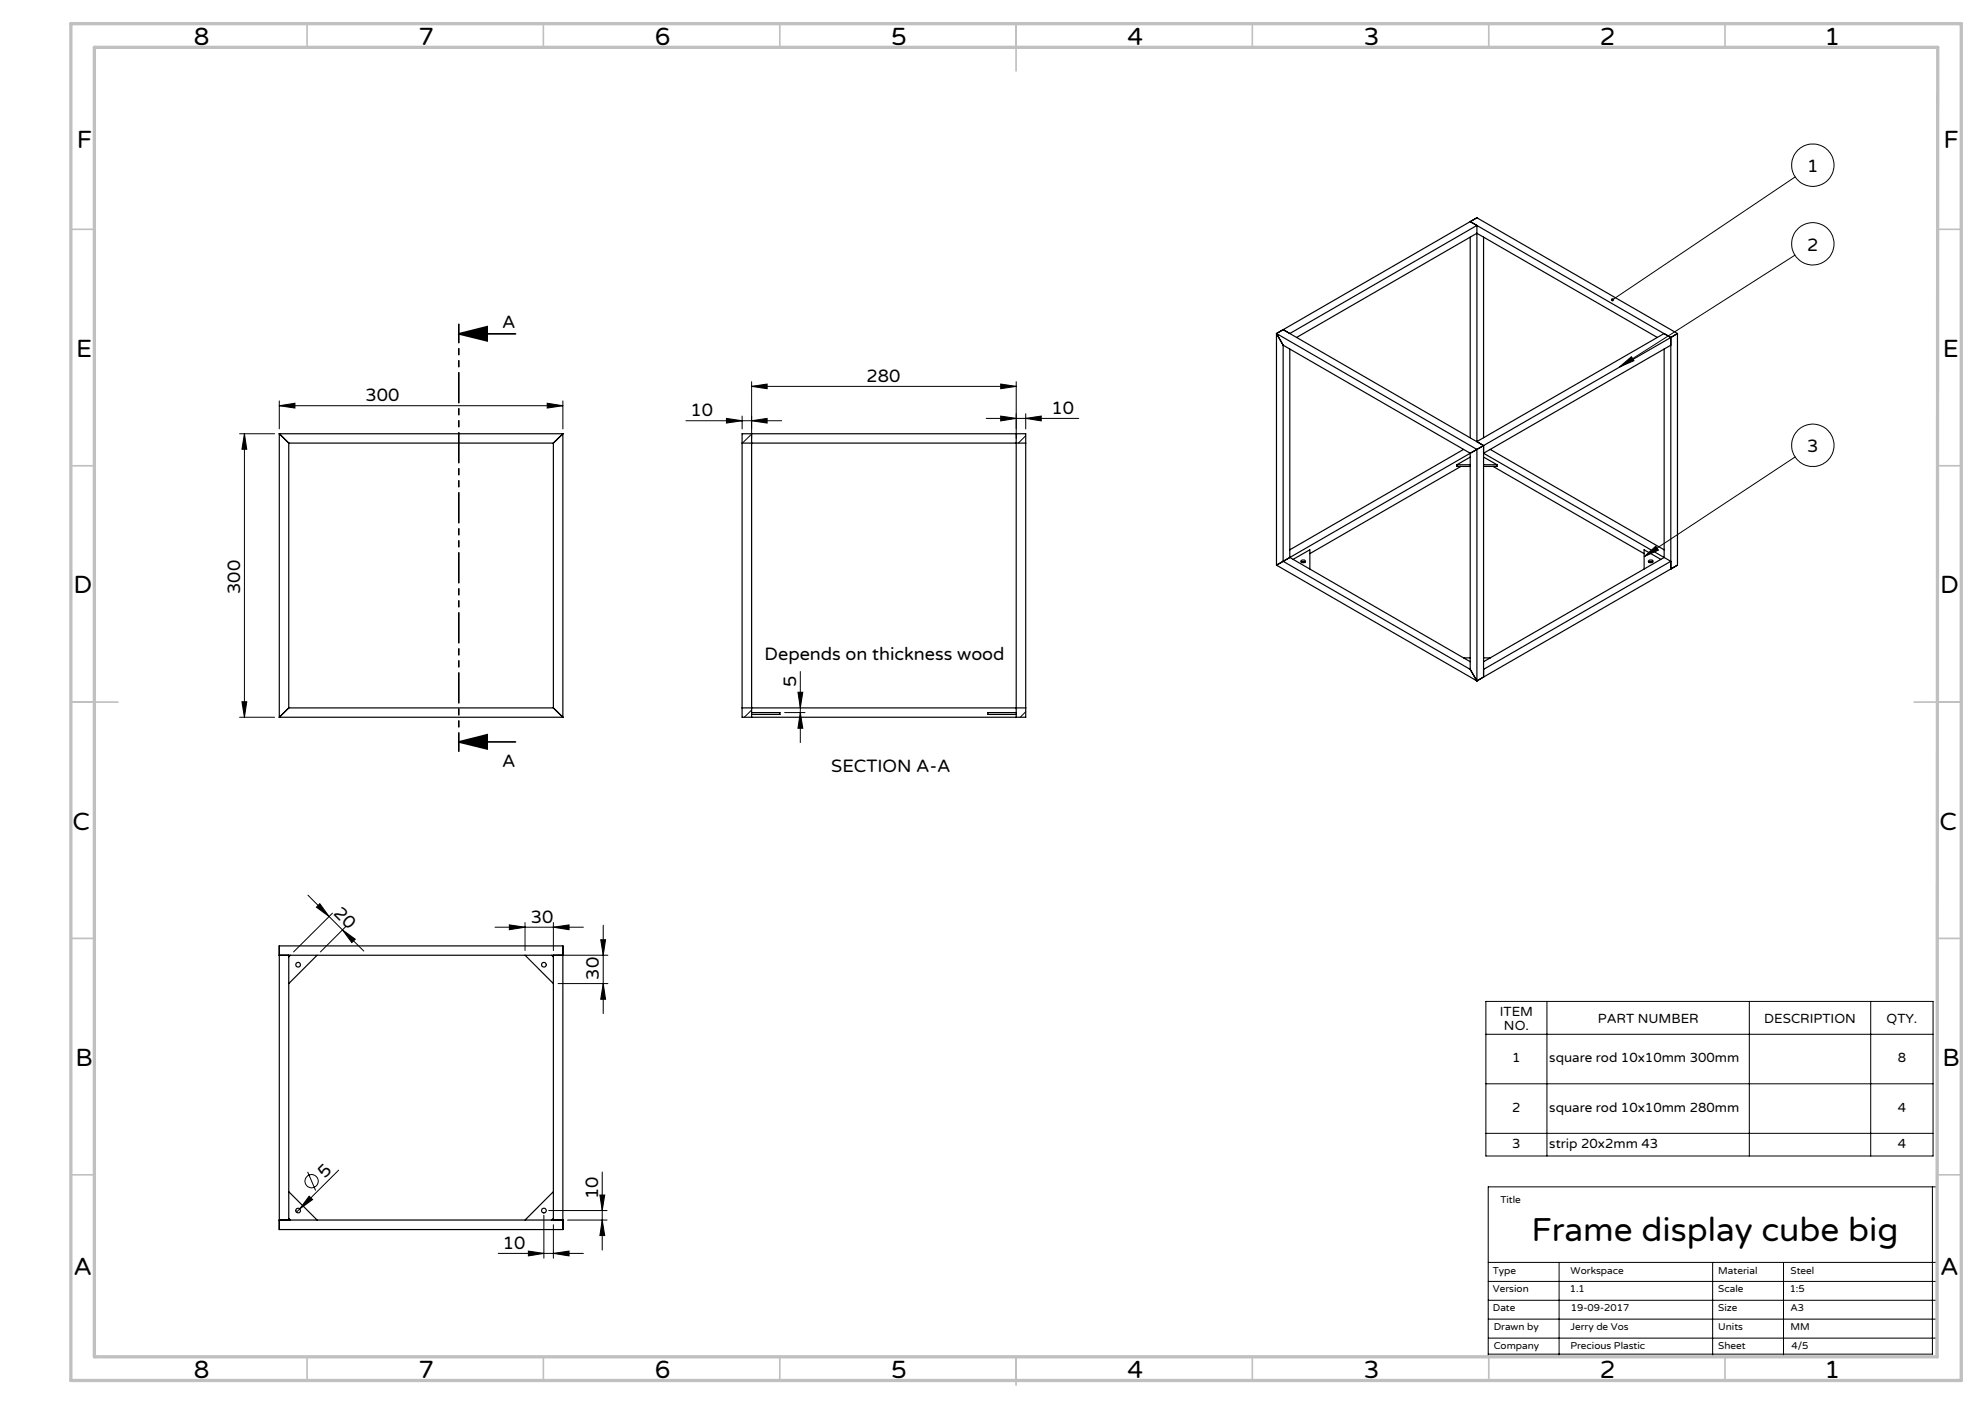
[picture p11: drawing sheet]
<svg xmlns="http://www.w3.org/2000/svg" width="420mm" height="297mm" viewBox="0 0 420 297" stroke-linecap="round" stroke-linejoin="round" font-family="sans-serif">
<!-- layer: Laag 1 -->
<g fill="none" stroke="#000" stroke-width=".21">
<path d="M379.8 37.4l-38.6 26M379.8 54l-37.1 23.6M342.7 77.6l2.5-2.1 .5 .8zM50.7 91.8h7.4M51.7 91.8l.5 3.2h-1zM51.7 91.8v59.9M59.1 85.8l3.3-.5v1zM59.1 84.8v5.9M59.1 85.8h60M115.8 85.3l3.3 .5-3.3 .5zM119.1 84.8v5.9M145.1 89h20.3"/>
<path d="M153.7 88.5l3.3 .5-3.3 .5zM157 88v2.7M159 89l3.3-.5v1zM159 91.8l-1.9 1.9M159 81.7l3.3-.5v1zM159 80.7v12M159 81.7h56M208.7 88.5h19.5M211.7 88l3.3 .5-3.3 .5zM211.7 81.2l3.3 .5-3.3 .5zM215 80.7v12M217 88.5l3.3-.5v1z"/>
<path d="M217 87.5v3.2M217 92.2l-1.5 1.5M379.8 96.7l-31.9 21.1M347.9 117.8l2.4-2.3 .6 .9zM50.7 151.7h7.4M51.2 148.4h1l-.5 3.3zM159 150.2l-1.5 1.5M166 150.7h4.3M168.8 146.4h1.1l-.6 3.4zM169.3 150.7l.6 3.4h-1.1zM169.3 142.1v15M217 150.6l-1.1 1.1"/>
<path d="M65.2 189.4l4.4 4.5M67.7 191.2l1.9 2.7-2.6-2zM69.6 193.9l2.9 2.8M70.3 193.2l-8.2 8.2M72.5 196.7l2.7 2-.8 .7zM72.5 196.7l4.5 4.5M73.2 196l-5.4 5.4M104.7 196.1h18.7M107.8 195.6l3.3 .5-3.3 .6zM111.1 195.2v5.9M117.1 196.1l3.3-.5v1.1zM117.1 195.2v5.9"/>
<path d="M127.1 198.8h1l-.5 3.3zM127.6 195.7v18.7M118.1 202.1h10.5M118.1 208.1h10.5M127.6 208.1l.5 3.3h-1zM314.4 211.8h94.6v32.7h-94.6zM314.4 218.8h94.6M327.3 211.8v32.7M370.1 211.8v32.7M395.8 211.8v32.7M314.4 229.3h94.6M314.4 239.7h94.6"/>
<path d="M63.4 255.7l-.7 .7M65.1 247.9l1.7 3.9M65.4 253l.7 .7-2.7 2zM71.6 247.5l-8.2 8.2M115.1 257.1v9.1M116.1 256.1h12.3M117.1 259.1v7.1M120.1 258.1h8.3M126.9 252.8h1.1l-.6 3.3zM127.4 258.1l.6 3.3h-1.1zM127.4 247.9v16.5M408.9 251.1v35.4h-94"/>
<path d="M105.4 265.1h18M111.8 264.7l3.3 .4-3.3 .6zM117.1 265.1l3.3-.4v1zM314.9 267h95M314.9 271.1h95M314.9 275.1h95M314.9 279h95M329.9 267v20.1M362.4 267v20.1M377.4 267v20.1M314.9 283.1h95M315 287h94.9v-35.9h-95v36h95"/>
<circle cx="383.6" cy="34.9" r="4.5"/>
<circle cx="383.6" cy="51.6" r="4.5"/>
<circle cx="383.6" cy="94.2" r="4.5"/>
<circle cx="65.9" cy="249.9" r="1.4"/>
</g>
<path d="M97 70.6l6.1-1.5v3zM97 70.6h12.1M97 156.9l6.1-1.5v3zM97 156.9h12.1" fill="none" stroke="#000" stroke-width=".35"/>
<path d="M97.1 68.6v90.3" fill="none" stroke="#000" stroke-width=".35" stroke-dasharray="6.3 1.3 1.3 1.3 1.3 1.3" stroke-dashoffset="2.5"/>
<g fill="none" stroke="#c0c0c0" stroke-width=".35">
<path d="M65 5v5M115 5v5M165 5v5M215 5v10M265 5v5M315 5v5M365 5v5M15 48.5h5M410 48.5h5M15 98.5h5M410 98.5h5M15 148.5h10"/>
<path d="M405 148.5h10M15 198.5h5M410 198.5h5M15 248.5h5M410 248.5h5M65 287v5M115 287v5M165 287v5M215 287v6M265 287v5M315 287v5M365 287v5"/>
</g>
<path d="M15 5h400v287h-400zM20 10h390l-.1 277h-389.9z" fill="none" stroke="#c0c0c0" stroke-width=".7"/>
<g fill="#000">
<path d="M65.4 253l.7 .7-2.7 2z"/>
<path d="M97 70.6l6.1-1.5v3zM97 156.9l6.1-1.5v3z"/>
<path d="M341 63.1l-.1 .5 .3-.2-.3 .2a.34 .34 0 0 0 .5 .1 .34 .34 0 0 0 0-.5 .34 .34 0 0 0-.4-.1zM342.7 77.6l2.5-2.1 .5 .8zM347.9 117.8l2.4-2.3 .6 .9z"/>
<path d="M51.7 91.8l.5 3.2h-1zM51.2 148.4h1l-.5 3.3zM126.9 252.8h1.1l-.6 3.3zM127.4 258.1l.6 3.3h-1.1z"/>
<path d="M59.1 85.8l3.3-.5v1zM115.8 85.3l3.3 .5-3.3 .5z"/>
<path d="M159 89l3.3-.5v1zM153.7 88.5l3.3 .5-3.3 .5zM217 88.5l3.3-.5v1zM211.7 88l3.3 .5-3.3 .5z"/>
<path d="M169.3 150.7l.6 3.4h-1.1zM168.8 146.4h1.1l-.6 3.4z"/>
<path d="M67.7 191.2l1.9 2.7-2.6-2zM72.5 196.7l2.7 2-.8 .7z"/>
<path d="M107.8 195.6l3.3 .5-3.3 .6zM117.1 196.1l3.3-.5v1.1z"/>
<path d="M127.1 198.8h1l-.5 3.3zM127.6 208.1l.5 3.3h-1z"/>
<path d="M111.8 264.7l3.3 .4-3.3 .6zM117.1 265.1l3.3-.4v1zM159 81.7l3.3-.5v1zM211.7 81.2l3.3 .5-3.3 .5z"/>
</g>
<g fill="none" stroke="#000" stroke-width=".25">
<path d="M311.1 46.9l-39.6 22.8M311.1 46.9l1.4 .8M311.1 50.2v42.4M311.1 46.9l1.4-.8 42.4 24.5M311.1 46.9l42.4 24.5M312.5 47.7l-39.6 22.9-1.4-.9M312.5 47.7v45.7M313.9 50.2v42.4M270.1 70.6l42.4 24.5v48.9M270.1 70.6l1.4 2.4M270.1 70.6v49M271.5 73l39.6 22.9"/>
<path d="M271.5 69.7l-1.4 .9M271.5 69.7l42.4 24.6M271.5 73v45.7l39.6 22.9M272.9 73.8v44.1M274.3 71.4l38.2-22 38.2 22M352.1 73.8v44.1M353.5 71.4v49M353.5 71.4l-39.6 22.9M353.5 71.4l-1.4-.8-39.6 22.8M353.5 73l-39.6 22.9 38.2 22M354.9 70.6v49l-1.4 .8M354.9 70.6l-1.4 .8"/>
<path d="M59.1 91.8l2 1.9M59.1 91.8h60M59.1 91.8v59.9M61.1 93.7h56M61.1 93.7v56.1M117.1 93.7v56.1M119.1 91.8l-2 1.9M119.1 91.8v59.9M157 91.8h60v59.9h-60zM157 93.7h60M159 91.8v59.9M215 91.8v59.9"/>
<path d="M308.3 98.3v.4h2.8M308.3 98.3h2.8M309.1 98.7l-32 18.4M309.7 95.1l-36.8 21.2M311.1 95.9l-38.2 22M311.1 95.9v45.7M311.1 96.7l-2.8 1.6M312.5 93.4l1.4 .9M313.9 94.3v48.9M313.9 94.3l-2.8 1.6M313.9 98.3h2.9M313.9 96.7l2.9 1.6"/>
<path d="M315.3 95.1l36.8 21.2M315.9 98.7l32 18.4M316.8 98.3v.4h-2.9M270.1 119.6l42.4 24.4M272.9 117.9l-2.8 1.7M272.9 117.9l38.2 22.1M273.6 118.3l3.5-2v4.1M275.3 118.9l.4-.1 .5 .1M275.4 118.5h.5l.3 .1a.47 .47 0 0 1-.5 .4 .47 .47 0 0 1-.4-.4zM348.9 118.9l.4-.1 .4 .1M348.9 118.5h.6l.2 .1a.47 .47 0 0 1-.4 .4 .47 .47 0 0 1-.5-.4zM351.4 118.3l-3.5-2v4.1"/>
<path d="M352.1 117.9l1.4 .8-39.6 22.9M352.1 117.9l-38.2 22.1M309.7 139.2h1.4M313.9 139.2h1.4M353.5 120.4l-41 23.6M59.1 151.7h60M61.1 149.8l-2 1.9M61.1 149.8h56M117.1 149.8l2 1.9M157 149.8h60M159 150.7h6v.4h-6M215 150.7h-6v.4h6"/>
<path d="M311.1 141.6l1.4 2.4M59.1 200.1h60v60h-60zM59.1 202.1h60M61.1 202.1v56M61.4 202.1l-.3 .3M67.1 202.1l-6 6M111.1 202.1l6 6M116.7 202.1l.4 .3M117.1 202.1v56M59.1 258.1h60M61.1 257.7l.3 .4M61.1 252.1l6 6"/>
<path d="M117.1 252.1l-6 6M117.1 257.7l-.4 .4"/>
<circle cx="63.1" cy="204.1" r=".5"/>
<circle cx="115.1" cy="204.1" r=".51"/>
<circle cx="63.1" cy="256.1" r=".5"/>
<circle cx="115.1" cy="256.1" r=".5"/>
</g>
<text font-size="7.1" x="324" y="262.5">Frame display cube big</text>
<g font-size="5.3">
<text x="41" y="9.5">8</text>
<text x="88.5" y="9.5">7</text>
<text x="138.5" y="9.5">6</text>
<text x="188.5" y="9.5">5</text>
<text x="238.5" y="9.5">4</text>
<text x="288.5" y="9.5">3</text>
<text x="338.5" y="9.5">2</text>
<text x="386" y="9.5">1</text>
<text x="16.2" y="31.3">F</text>
<text x="411.2" y="31.3">F</text>
<text x="16.1" y="75.5">E</text>
<text x="411.1" y="75.5">E</text>
<text x="15.5" y="125.5">D</text>
<text x="410.5" y="125.5">D</text>
<text x="15.4" y="175.5">C</text>
<text x="410.4" y="175.5">C</text>
<text x="16" y="225.5">B</text>
<text x="411" y="225.5">B</text>
<text x="15.5" y="269.8">A</text>
<text x="410.5" y="269.8">A</text>
<text x="41" y="291.5">8</text>
<text x="88.5" y="291.5">7</text>
<text x="138.5" y="291.5">6</text>
<text x="188.5" y="291.5">5</text>
<text x="238.5" y="291.5">4</text>
<text x="288.5" y="291.5">3</text>
<text x="338.5" y="291.5">2</text>
<text x="386" y="291.5">1</text>
</g>
<g font-size="3.8">
<text x="382.4" y="36.5">1</text>
<text x="382.4" y="53.1">2</text>
<text x="106.2" y="69.3">A</text>
<text x="183.4" y="80.8">280</text>
<text x="77.4" y="84.9">300</text>
<text x="146.1" y="88.1">10</text>
<text x="222.5" y="87.6">10</text>
<text x="382.4" y="95.7">3</text>
<text x="50.8" y="125.6" transform="rotate(-90 50.8 125.6)">300</text>
<text x="161.8" y="139.7">Depends on thickness wood</text>
<text x="168.5" y="145.4" transform="rotate(-90 168.5 145.4)">5</text>
<text x="106.2" y="162.2">A</text>
<text x="175.9" y="163.3">SECTION A-A</text>
<text x="70.4" y="193.3" transform="rotate(45 70.4 193.3)">20</text>
<text x="112.3" y="195.2">30</text>
<text x="126.7" y="207.2" transform="rotate(-90 126.7 207.2)">30</text>
<text x="68.7" y="249.3" transform="rotate(-45 68.7 249.3)">5</text>
<text x="126.5" y="253.7" transform="rotate(-90 126.5 253.7)">10</text>
<text x="106.4" y="264.2">10</text>
</g>
<g font-size="2.8">
<text x="317.3" y="215">ITEM</text>
<text x="318.2" y="217.8">NO.</text>
<text x="338.1" y="216.4">PART NUMBER</text>
<text x="373.3" y="216.4">DESCRIPTION</text>
<text x="399.2" y="216.4">QTY.</text>
<text x="320" y="224.8">1</text>
<text x="327.8" y="224.8">square rod 10x10mm 300mm</text>
<text x="401.5" y="224.8">8</text>
<text x="320" y="235.2">2</text>
<text x="327.8" y="235.2">square rod 10x10mm 280mm</text>
<text x="401.5" y="235.2">4</text>
<text x="320" y="242.9">3</text>
<text x="327.8" y="242.9">strip 20x2mm 43</text>
<text x="401.5" y="242.9">4</text>
</g>
<g font-size="2.1">
<text x="317.5" y="254.4">Title</text>
<text x="315.9" y="269.4">Type</text>
<text x="332.3" y="269.4">Workspace</text>
<text x="363.6" y="269.4">Material</text>
<text x="378.9" y="269.4">Steel</text>
<text x="315.9" y="273.3">Version</text>
<text x="332.1" y="273.3">1.1</text>
<text x="363.6" y="273.3">Scale</text>
<text x="378.7" y="273.3">1:5</text>
<text x="315.9" y="277.3">Date</text>
<text x="316" y="281.4">Drawn by</text>
<text x="332.3" y="281.3">Jerry de Vos</text>
<text x="332.4" y="277.3">19-09-2017</text>
<text x="363.6" y="281.4">Units</text>
<text x="363.6" y="277.3">Size</text>
<text x="378.8" y="281.4">MM</text>
<text x="378.8" y="277.3">A3</text>
<text x="316" y="285.3">Company</text>
<text x="332.3" y="285.3">Precious Plastic</text>
<text x="363.6" y="285.3">Sheet</text>
<text x="379.1" y="285.3">4/5</text>
</g>
</svg>
